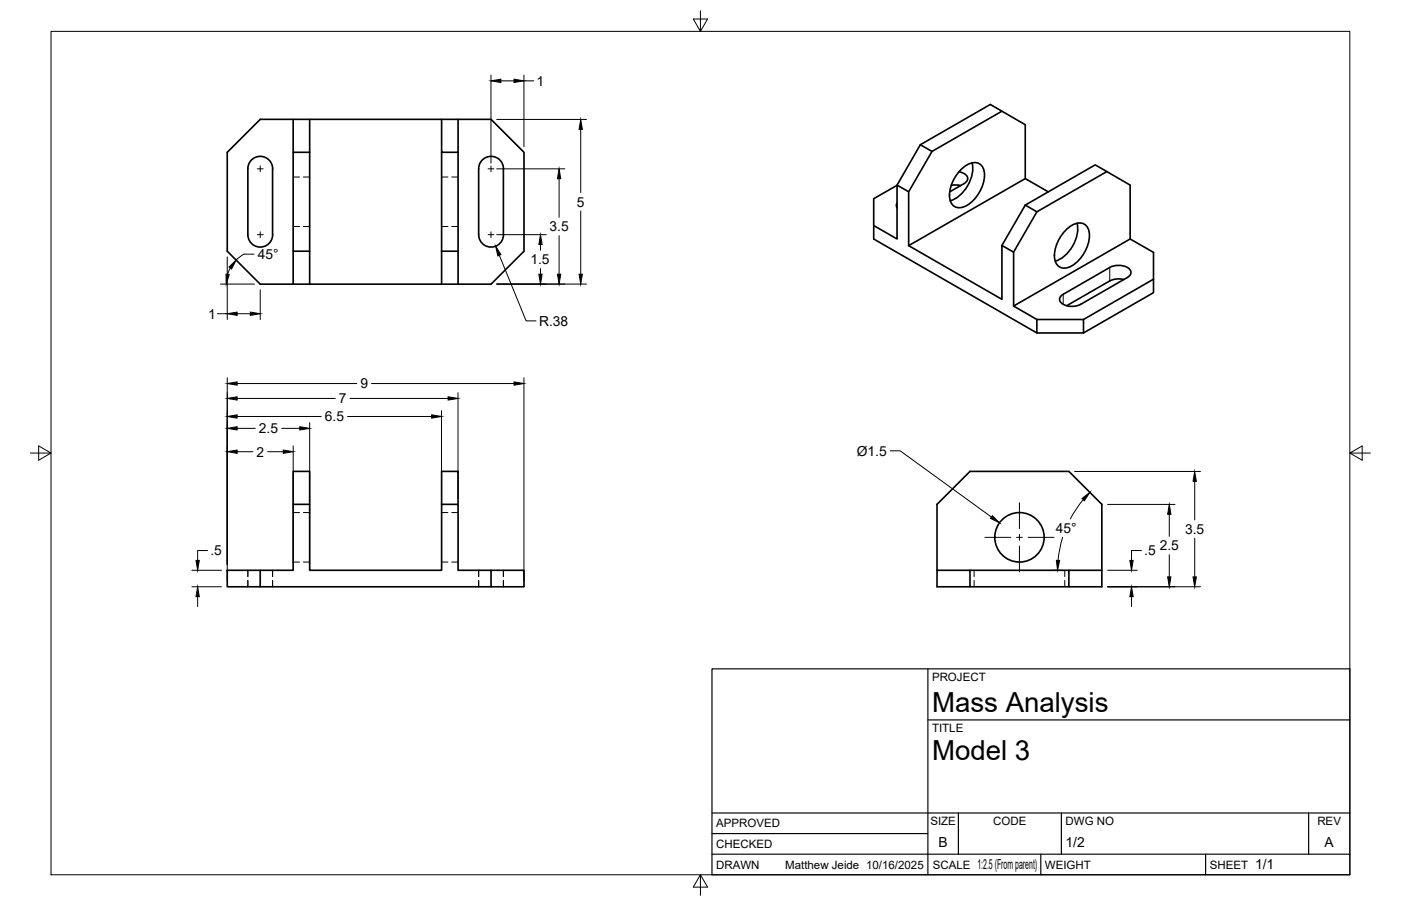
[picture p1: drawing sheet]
<svg xmlns="http://www.w3.org/2000/svg" width="432mm" height="279mm" viewBox="0 0 432 279" stroke-linecap="round" stroke-linejoin="round" font-family="sans-serif">
<!-- layer: Visible -->
<g fill="none" stroke="#000" stroke-width=".51">
<path d="M90.4 36.8v10.2h5M95.4 36.8v40.7M136.1 36.8v10.2h5.1v-10.2M308.8 34.3l-21.5 12.4M70 47l10.2-10.2h71.1l10.2 10.2v30.5l-10.2 10.1h-71.1l-10.2-10.1zM76.4 52a3.8 3.8 0 0 1 3.8-3.8 3.8 3.8 0 0 1 3.8 3.8M76.4 52v20.3a3.8 3.8 0 0 0 3.8 3.9 3.8 3.8 0 0 0 3.8-3.9M84 52v20.3M90.4 47v30.5M136.1 47v40.6M141.2 47v30.5M147.5 52v20.3a3.8 3.8 0 0 0 3.9 3.9 3.8 3.8 0 0 0 3.8-3.9v-20.3"/>
<path d="M147.5 52a3.8 3.8 0 0 1 3.9-3.8 3.8 3.8 0 0 1 3.8 3.8M276.5 57.2l-7.2 4.1v12.4l50.3 29v-4.2l-7.2-4.1v-16.6l-3.6-2.1v16.6l-28.7-16.5v-16.7l-3.6-2v16.6l-7.2-4.1M276.5 57.1l7.2-12.5 3.6 2.1-7.2 12.4M283.7 44.6l21.5-12.4 10.8 6.3v16.6l7.1 4.1M293.2 57.1l1.4-.1 1.5 .2M295.6 53a2.48 2.48 0 0 1 2.6 2.4l-1.1 1.2-4.4 2.6M296.5 52a5 5 0 0 1 5.4-1.5 5.4 5.4 0 0 1 1 6.4 10.6 10.6 0 0 1-6.6 7.1 3.2 3.2 0 0 1-3.7-3.8 12 12 0 0 1 3.9-8.2zM299.6 50.2a10.9 10.9 0 0 1-6.7 11.7M316 55.1l-35.9 20.7M341.1 52.9l-21.5 12.4M136.1 77.5h5.1v10.1M276.5 62.6l-.3 .7 .3 .8"/>
<path d="M316 63.2l21.5-12.4 10.8 6.3v16.6l7.2 4.1v12.5l-21.6 12.4M316 63.2l3.6 2.1-7.2 12.5M316 63.2l-7.2 12.5M328.8 70.6a5 5 0 0 1 5.4-1.5 5.4 5.4 0 0 1 1.1 6.4 10.6 10.6 0 0 1-6.6 7.1 3.2 3.2 0 0 1-3.7-3.8 12 12 0 0 1 3.8-8.2zM331.9 68.9a10.9 10.9 0 0 1-6.7 11.6M348.3 73.7l-35.9 20.7M90.4 87.6v-10.1h5v10.1M319.6 98.5h14.3v4.2h-14.3M342.1 82.5a5.4 5.4 0 0 1 6.3 .8 1.59 1.59 0 0 1-1 2.3l-14.3 8.2a5.2 5.2 0 0 1-6.4-.9l-.1-.8 .7-1.1 14.7-8.5M346.4 86.2l-2-.2-1.8 .4-13.9 7.9M355.5 86.1l-21.6 12.4M90.4 155.5v-10.1h5v10.1"/>
<path d="M136.1 155.5v-10.1h5.1v10.1M70 175.9h10.2v5.1h-10.2zM80.2 175.9h10.2v-20.4h5v20.4h40.7v-20.4h5.1v20.4h10.1v5.1h-71.1M151.3 175.9h10.2v5.1h-10.2M288.8 175.9h10.2v5.1h-10.2v-25.5l10.2-10.1h30.4l10.2 10.1v25.5h-10.2M299 175.9h30.4M339.6 175.9h-10.2v5.1h-30.4"/>
<circle cx="314.2" cy="165.7" r="7.6"/>
</g>
<!-- layer: Hidden -->
<g fill="none" stroke="#000" stroke-width=".31">
<path d="M90.4 54.6h1.9M93.5 54.6h1.9M136.1 54.6h1.9M139.2 54.6h2M90.4 69.9h1.9M93.5 69.9h1.9M136.1 69.9h1.9M139.2 69.9h2M90.4 158.1h1.9M93.5 158.1h1.9M136.1 158.1h1.9M139.2 158.1h2"/>
<path d="M76.4 175.9v1.9M76.4 179v2M84 175.9v1.9M84 179v2M90.4 173.3h1.9M93.5 173.3h1.9M136.1 173.3h1.9M139.2 173.3h2M147.5 175.9v1.9M147.5 179v2M155.2 175.9v1.9M155.2 179v2"/>
<path d="M300.2 175.9v1.9M300.2 179v2M328.2 175.9v1.9M328.2 179v2"/>
</g>
<!-- layer: Visible Narrow -->
<path d="M327.7 90.8v3.1M342 82.5v4.1" fill="none" stroke="#000" stroke-width=".31"/>
<!-- layer: Border -->
<path d="M15.7 9.7h400.3v260.1h-400.3zM215.9 3.3v6.4l-2.2-3.8h4.4l-2.2 3.8M9.4 139.7h6.3l-3.8-2.2v4.4l3.8-2.2M416 139.7l3.8 2.2v-4.4l-3.8 2.2h6.4M215.9 269.8l2.2 3.8h-4.4l2.2-3.8v6.3" fill="none" stroke="#000" stroke-width=".31"/>
<!-- layer: Titleblock -->
<path d="M219.4 206.3h196.6v63.5h-196.6zM286 206.3v63.5M286 222h130M219.4 257.1h66.6M219.4 250.7h196.6M295.4 250.7v12.7M327.1 250.7v12.7M403.3 250.7v12.7M219.4 263.4h196.6M320.8 263.4v6.4M371.6 263.4v6.4" fill="none" stroke="#000" stroke-width=".36"/>
<!-- layer: Smart Centers -->
<g fill="none" stroke="#000" stroke-width=".31">
<path d="M79.3 52.1h1.8M80.2 51.2v1.8M150.4 52.1h1.8M151.3 51.2v1.8M79.3 72.4h1.8M80.2 71.5v1.8M150.4 72.4h1.8M151.3 71.5v1.8M314.2 155v8M303.5 165.7h8M313.3 165.7h1.8M314.2 164.8v1.8"/>
<path d="M314.2 168.4v8M316.9 165.7h8"/>
</g>
<!-- layer: FD_Dimensions -->
<g fill="none" stroke="#000" stroke-width=".31">
<path d="M151.3 23.2v27.1M153.1 36.8h27.7M154.4 24.9h4M161.5 23.2v22M161.5 24.9h3M179 39.9v19.5M153.1 52.1h21M172.3 55.1v11.9M70 79.2v19.3M75.2 78.4l-2.4 1.8M75.2 78.4h3.1M153.1 72.4h15.3"/>
<path d="M153.9 78.7l8.3 20.3h3M166.6 75.4v1.8M172.3 72.7v11.9M179 65v19.6M67 96.8h3M67.9 87.6h10.5M71 82.6l-.8 2M73.1 96.8h4.1M80.2 89.4v9.1M153.1 87.6h27.7M166.6 82.8v1.8M70 116.5v62.7"/>
<path d="M73.1 118.3h36.9M114.5 118.3h43.9M161.5 116.5v62.7M73.1 139.3h4.8M73.1 132.1h5.6M73.1 128.4h25.9M73.1 122.9h30.3M82.5 139.3h4.8M86.8 132.1h5.6M90.4 137.5v36.6M95.4 130.3v43.8M107.1 128.4h25.9"/>
<path d="M107.9 122.9h30.2M136.1 126.7v47.4M141.2 121.1v32.7M274.4 139h3l28.2 20.4M331.2 145.4h38.8M333.9 154.1l-2.4 3.2-1.6 2.7M341.4 155.6h20.8M360.4 158.6v6.8M368.2 148.4v11.9M59.1 175.9h9.2M64 169.8h-3.1v3M324.2 175.9h3.5"/>
<path d="M327.5 165.7l-1 3.9-.4 3.2M341.4 175.9h9.1M351.8 169.8h-3.1v3M360.4 171.1v6.8M368.2 166v11.9M59.1 181h9.2M60.9 184v3M341.4 181h28.6M348.7 184v3"/>
</g>
<g fill="#000" stroke="#000" stroke-width=".31">
<path d="M151.3 24.9l3.1-.5v1zM158.4 24.4l3.1 .5-3.1 .5zM179 36.8l.5 3.1h-1zM172.3 52.1l.5 3h-1zM152.8 75.9l1.6 2.6-1 .4zM166.6 72.4l.5 3h-1zM70.6 82.3l2.2-2.1-1.4 2.8zM69.7 84.5l1 .2-1 2.9zM70 96.8l3.1-.6v1.1zM77.2 96.2l3 .6-3 .5zM166.1 84.6h1l-.5 3zM171.8 84.6h1l-.5 3z"/>
<path d="M178.5 84.6h1l-.5 3zM70 118.3l3.1-.5v1zM158.4 117.8l3.1 .5-3.1 .5zM70 139.3l3.1-.5v1zM70 132.1l3.1-.5v1zM70 128.4l3.1-.5v1zM70 122.9l3.1-.5v1zM87.3 138.8l3.1 .5-3.1 .5zM92.4 131.6l3 .5-3 .5zM133 127.9l3.1 .5-3.1 .5zM138.1 122.4l3.1 .5-3.1 .5zM305.9 159l2.1 2.2-2.7-1.3z"/>
<path d="M333.5 153.8l2.4-2-1.7 2.6zM360.4 155.6l.5 3h-1zM368.2 145.4l.5 3h-1zM60.4 172.8h1l-.5 3.1zM325.6 172.8h1l-.7 3.1zM348.2 172.8h1l-.5 3.1zM359.9 177.9h1l-.5 3.1zM367.7 177.9h1l-.5 3.1zM60.9 181l.5 3h-1zM348.7 181l.5 3h-1z"/>
</g>
<g font-size="8.5">
<text x="287.3" y="219.5">Mass Analysis</text>
<text x="287.3" y="234.5">Model 3</text>
</g>
<g font-size="4.3">
<text x="165.3" y="26.5">1</text>
<text x="177.8" y="63.7">5</text>
<text x="169.4" y="71.3">3.5</text>
<text x="79.5" y="79.9">45°</text>
<text x="163.5" y="81.5">1.5</text>
<text x="64.2" y="98.3">1</text>
<text x="166.1" y="100.5">R.38</text>
<text x="111.1" y="119.8">9</text>
<text x="104.4" y="124.4">7</text>
<text x="100.1" y="129.9">6.5</text>
<text x="79.8" y="133.6">2.5</text>
<text x="79.1" y="140.8">2</text>
<text x="264.1" y="140.5">Ø1.5</text>
<text x="325.4" y="164.4">45°</text>
<text x="365.3" y="164.7">3.5</text>
<text x="64.8" y="171.3">.5</text>
<text x="352.7" y="171.3">.5</text>
<text x="357.4" y="169.8">2.5</text>
<text x="289.3" y="261.2">B</text>
<text x="328.4" y="261.2">1/2</text>
<text x="408.2" y="261.2">A</text>
<text x="301.2" y="268.1">1:2.5 (From parent)</text>
<text x="386.8" y="268.1">1/1</text>
</g>
<g font-size="3.5">
<text x="287.3" y="210.1">PROJECT</text>
<text x="287.3" y="225.8">TITLE</text>
<text x="220.7" y="255.2">APPROVED</text>
<text x="286.7" y="254.5">SIZE</text>
<text x="306.1" y="254.5">CODE</text>
<text x="328.4" y="254.5">DWG NO</text>
<text x="406" y="254.5">REV</text>
<text x="220.7" y="261.5">CHECKED</text>
<text x="220.7" y="267.9">DRAWN</text>
<text x="242" y="267.9">Matthew Jeide 10/16/2025</text>
<text x="287.5" y="267.9">SCALE</text>
<text x="322.1" y="267.9">WEIGHT</text>
<text x="372.9" y="267.9">SHEET</text>
</g>
</svg>
